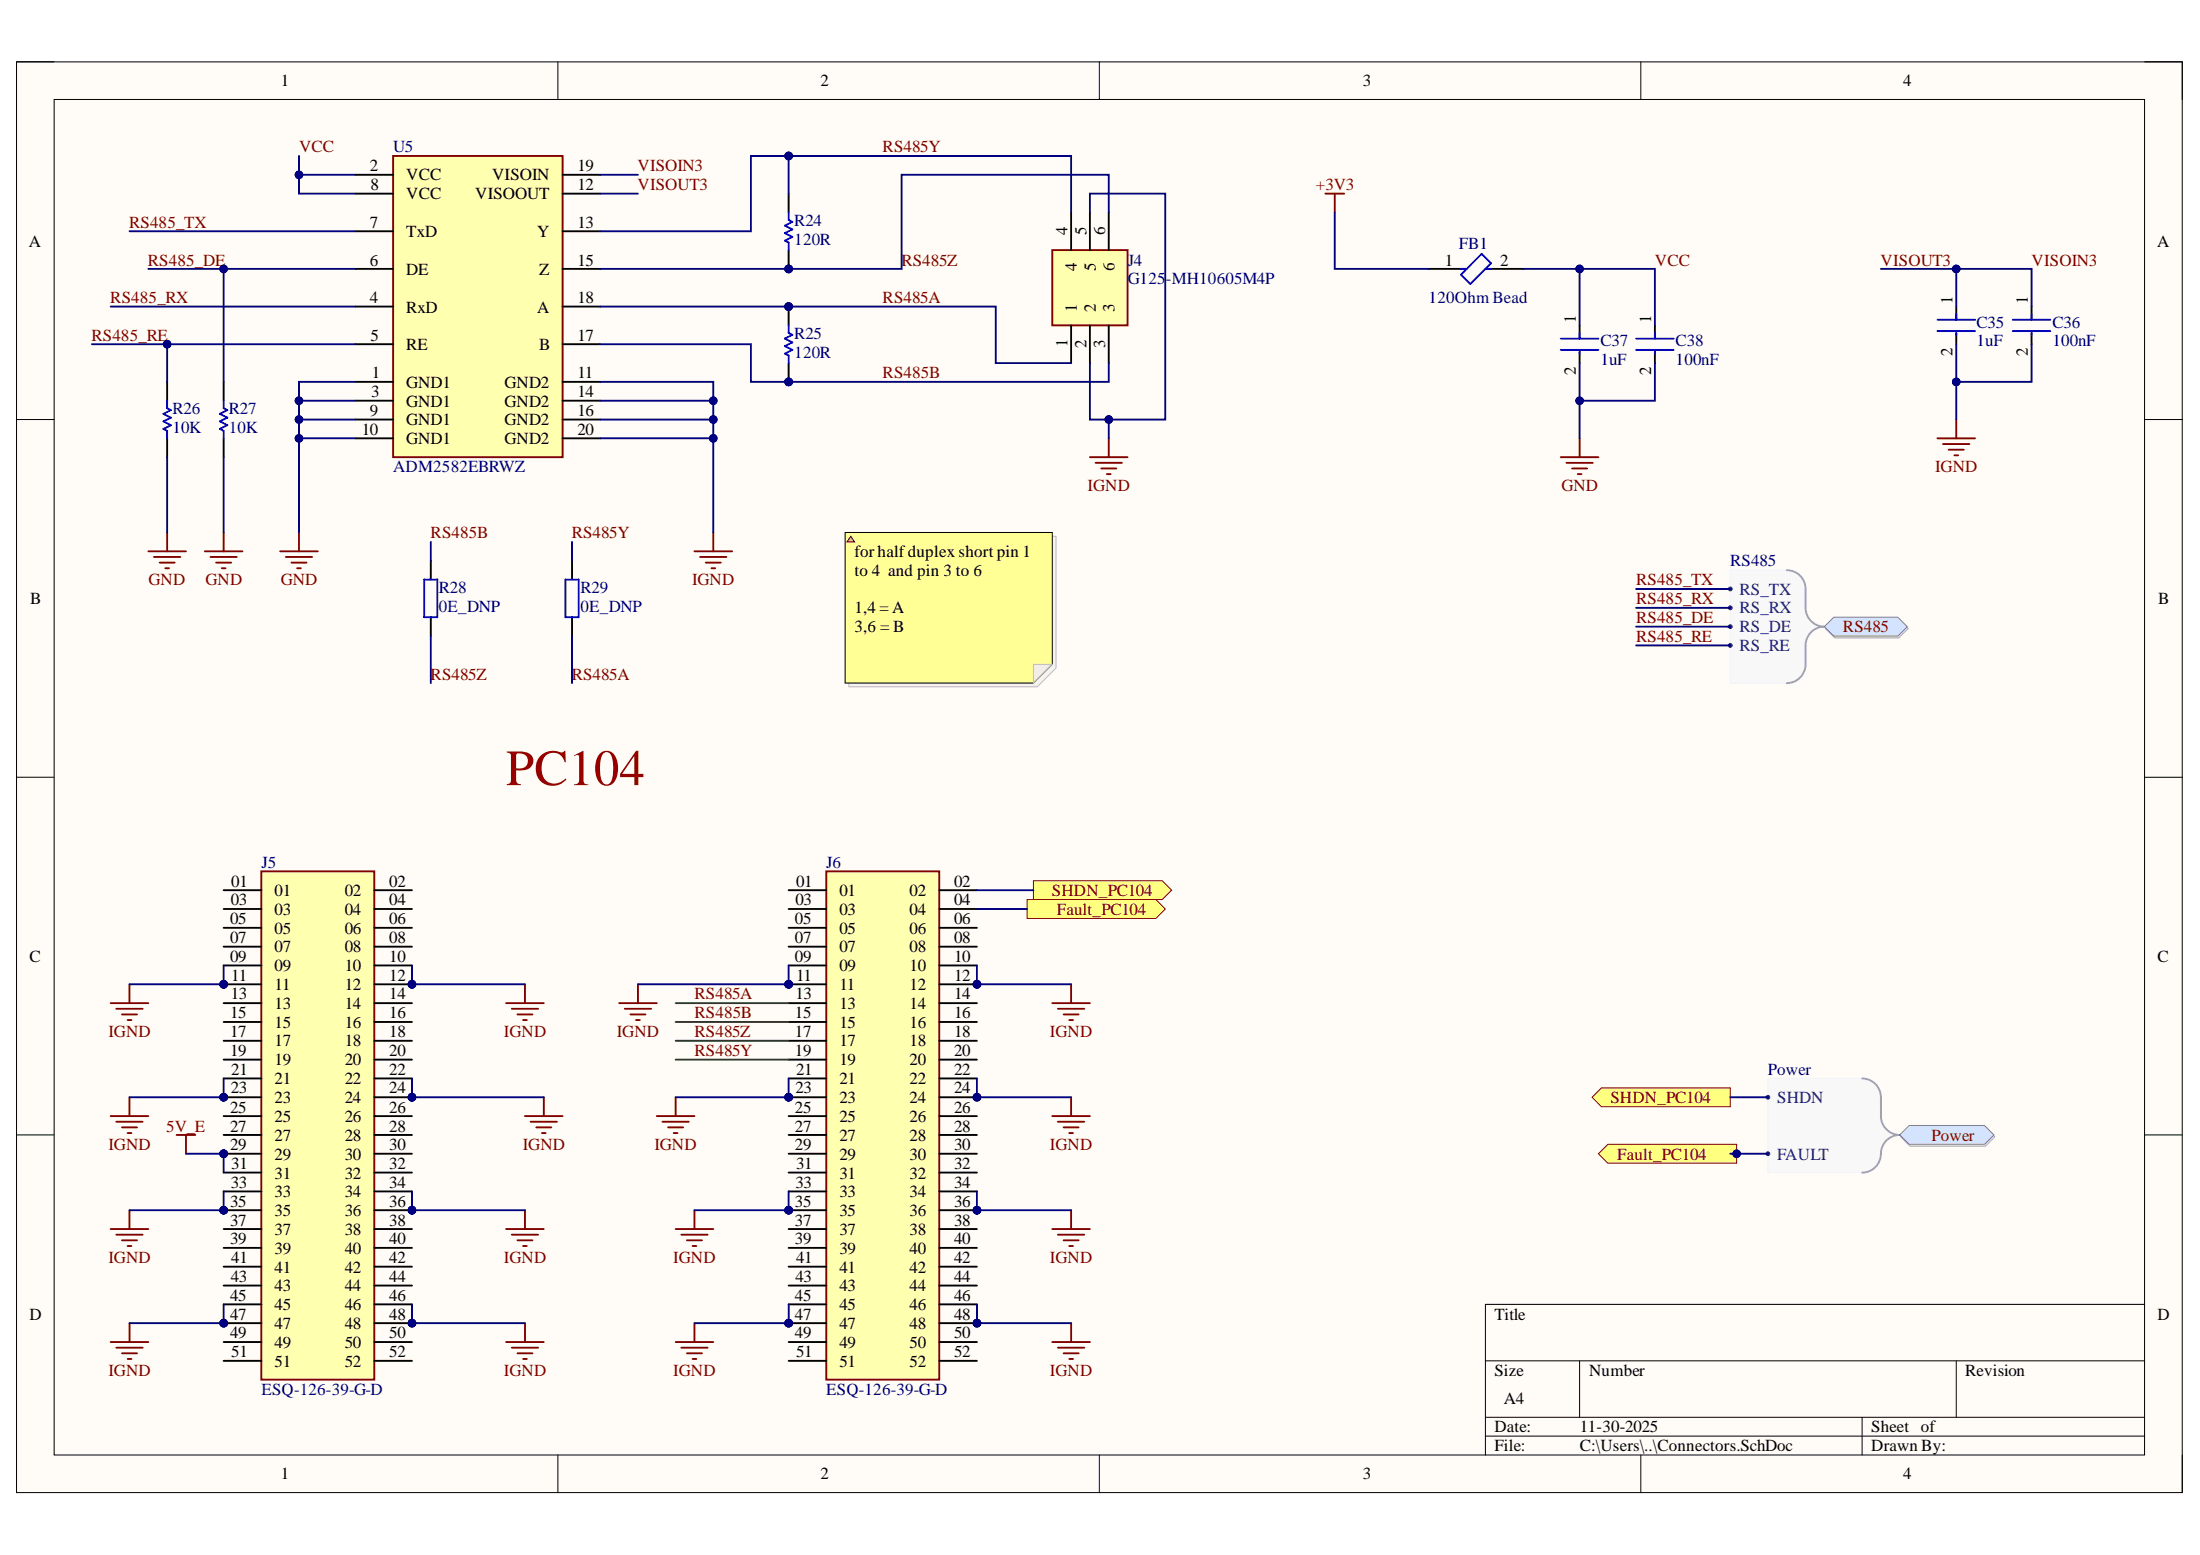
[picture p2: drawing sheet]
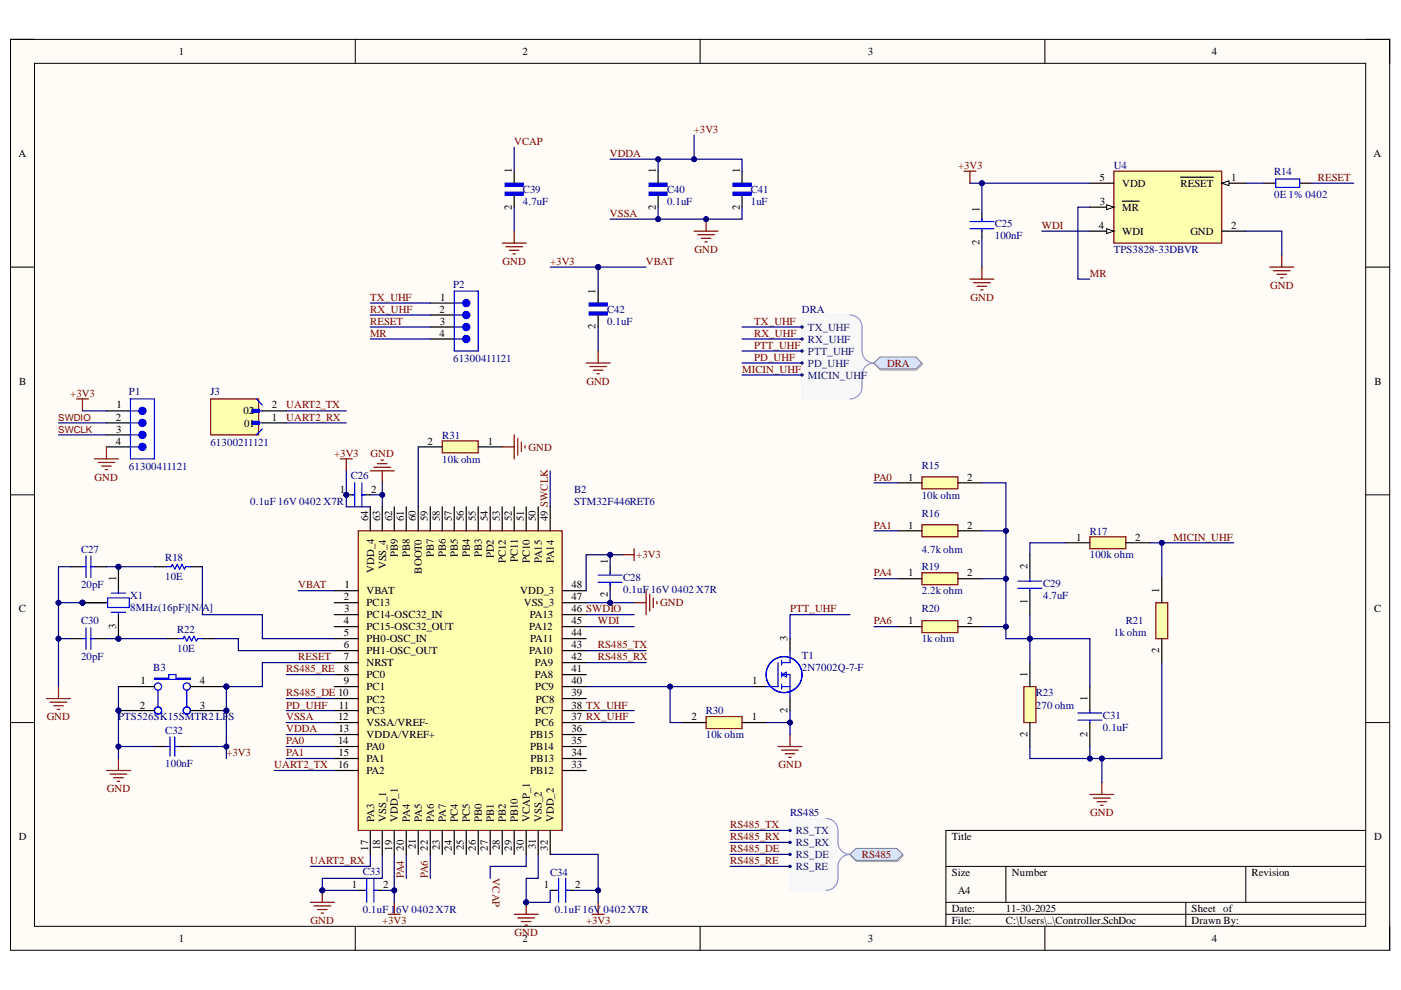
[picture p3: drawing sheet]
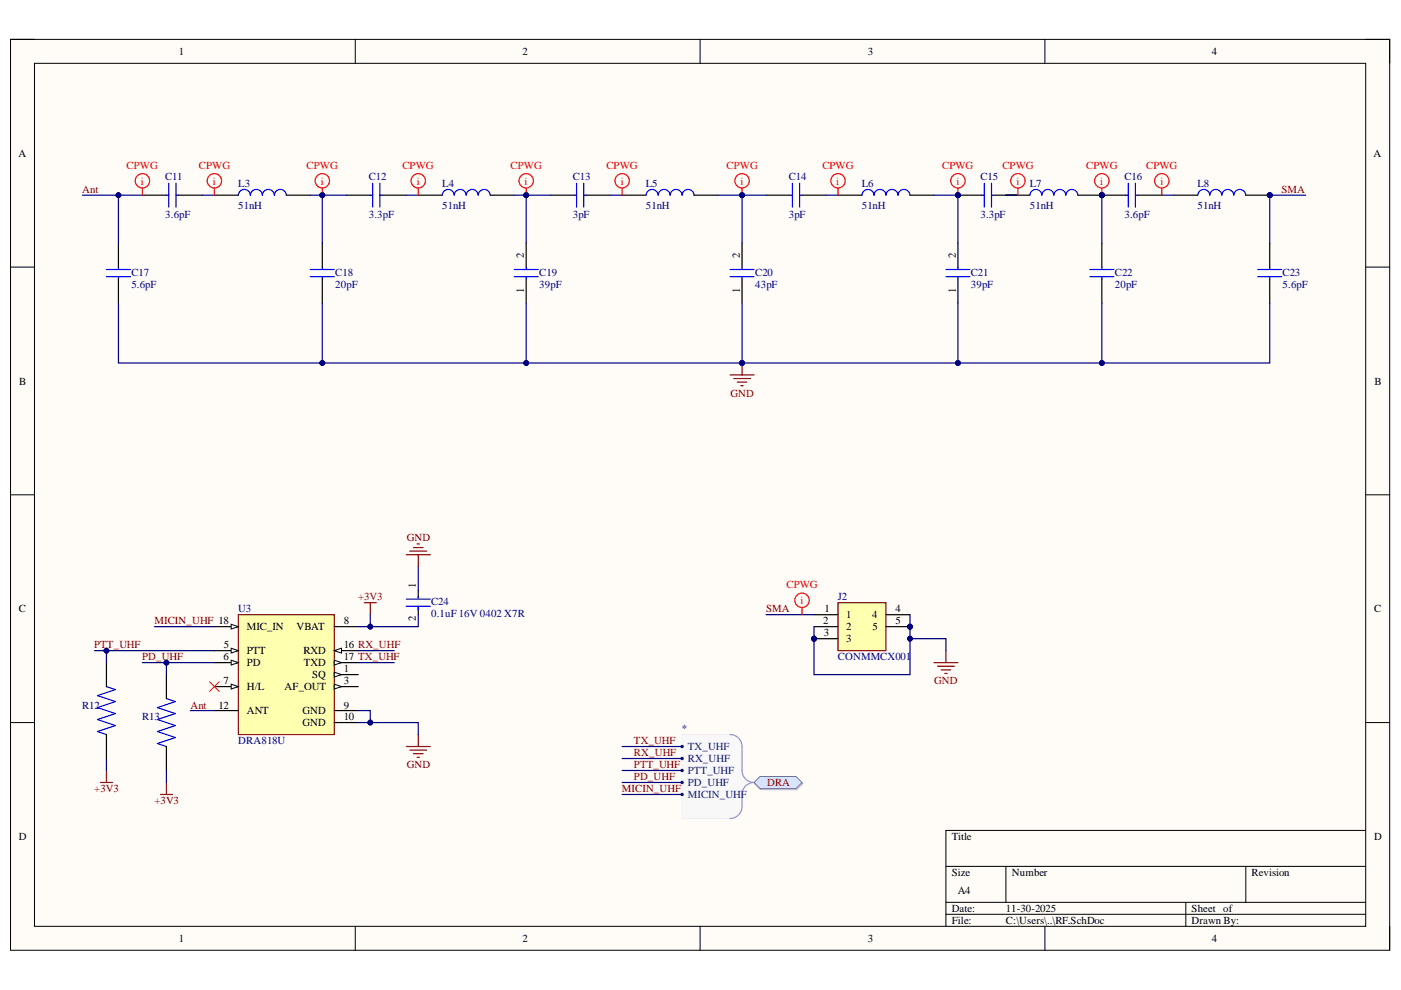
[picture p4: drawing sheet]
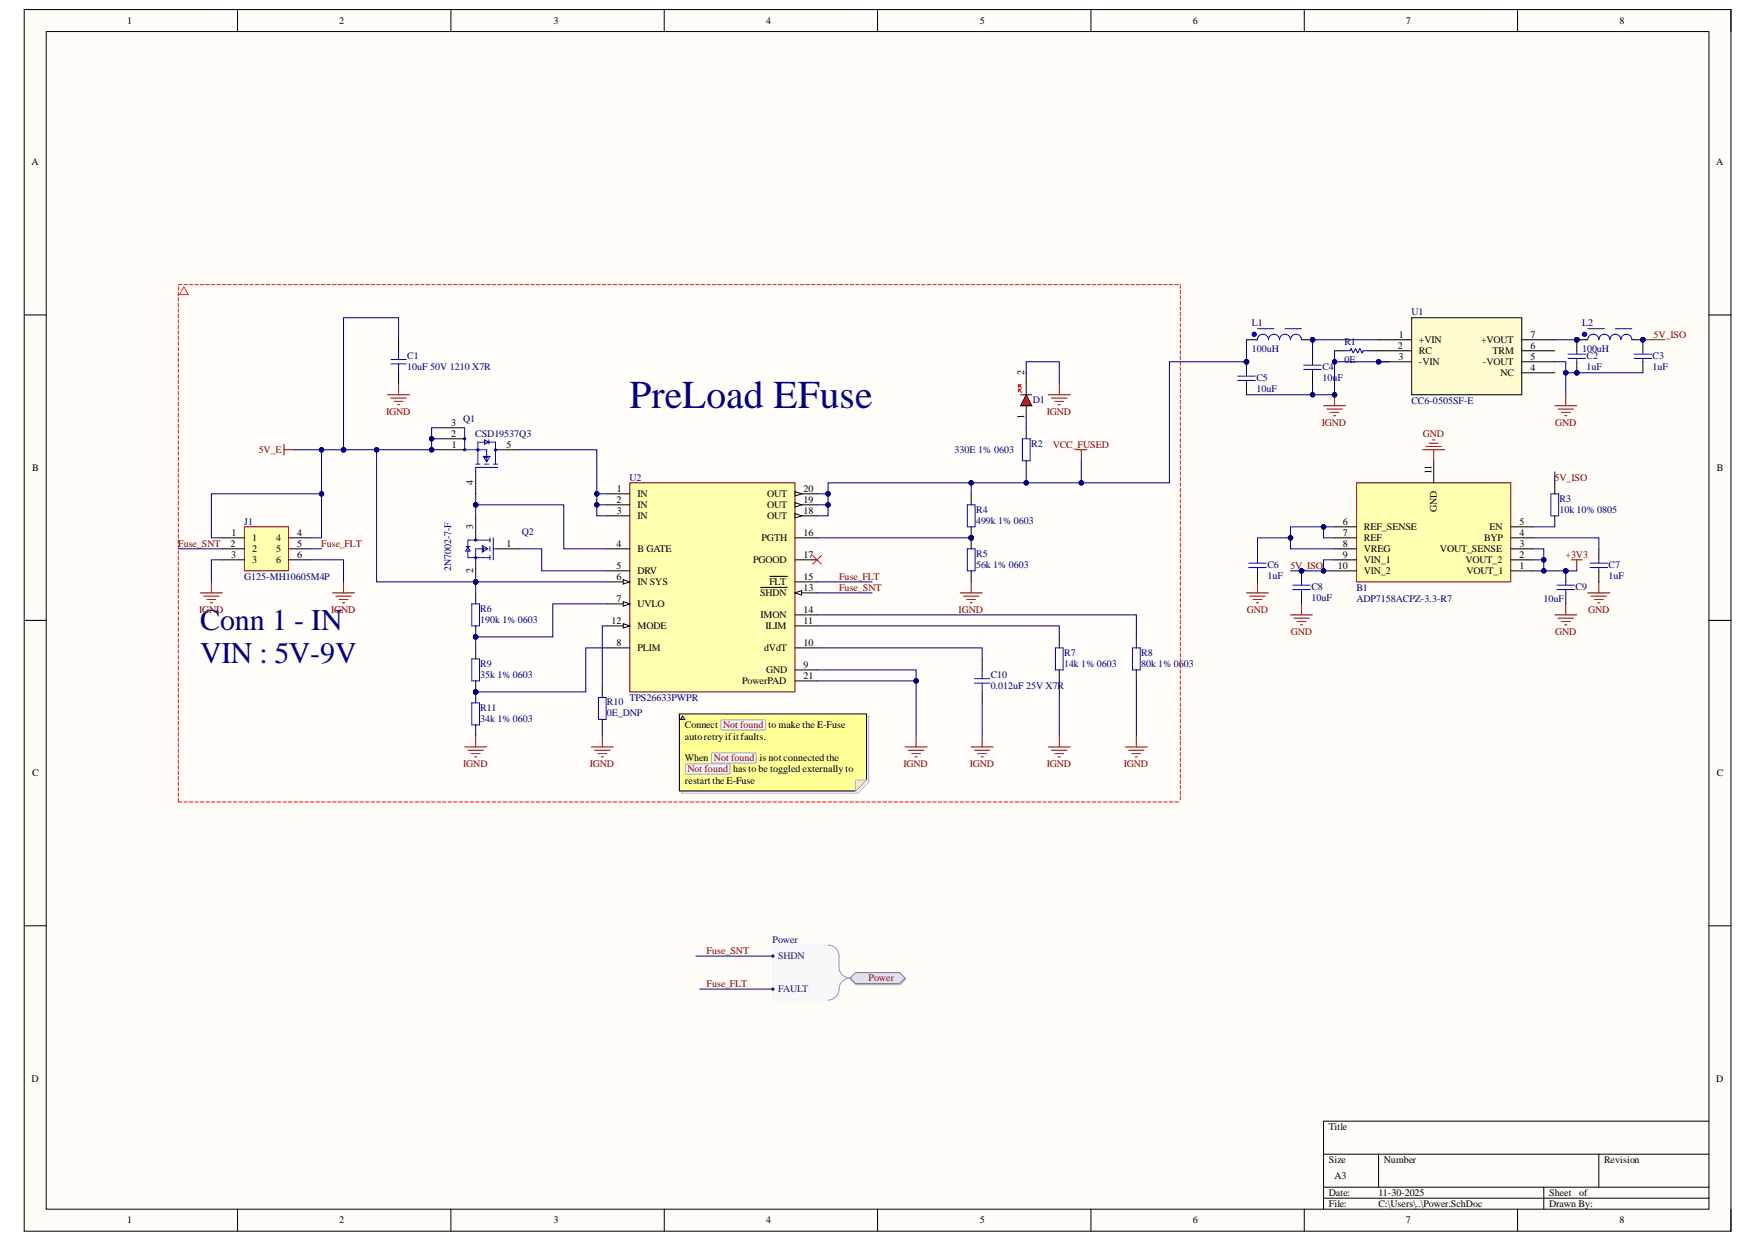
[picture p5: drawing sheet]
# Altium project OR_TM2Space.PrjPcb
PCBSolderMaskSides: Both Sides; PCBSolderMaskColor: Green; PCBSilkscreenSides: Both Sides; PCBSilkscreenColor: White; PCBMfgStandard: IPC 6012 Class 2; PCBFinishThickness: 63 mils +/- 10%; PCBFinishPlating: LEAD FREE HASL; GlobalRevisionDate: 09/11/2022; GlobalProjectRevision: REV1-0; GlobalProjectName: OR_TM2Space; GlobalProjectCustomer: OR_TM2Space; DONOTPOPULATE: DNP
5 sheets, 103 parts. Net scope: hierarchical (ports join the sheet entries above them; power ports are global).
Board file: OR_TM2Space.PcbDoc
Sheets:
  Legend.SchDoc
    U_Connectors = Connectors.SchDoc
    U_Controller = Controller.SchDoc
    U_Power = Power.SchDoc
    U_RF = RF.SchDoc

## Sheet Legend.SchDoc
size A4; SheetNumber: 1; SheetTotal: 5

### Sub-sheets
U_Connectors = Connectors.SchDoc: RS485, Power
U_Controller = Controller.SchDoc: RS485, DRA
U_Power = Power.SchDoc: Power
U_RF = RF.SchDoc: DRA

### Buses and harness runs
harness sheet U_Connectors/Power = sheet U_Power/Power
harness sheet U_Connectors/RS485 = sheet U_Controller/RS485
harness sheet U_Controller/DRA = sheet U_RF/DRA

## Sheet Connectors.SchDoc
size A4; SheetNumber: 2; SheetTotal: 5

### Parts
C35  1uF  [CAP0603S]
C36  100nF  [CAP0402S]
C37  1uF  [CAP0603S]
C38  100nF  [CAP0402S]
FB1  120Ohm Bead  [FB0402S]
J4  G125-MH10605M4P  [HARWIN_G125-MH10605M4P]
J5  ESQ-126-39-G-D  [SAMTEC_ESQ-126-39-G-D]
J6  ESQ-126-39-G-D  [SAMTEC_ESQ-126-39-G-D]
R24  120R  [RES0805S]
R25  120R  [RES0805S]
R26  10K  [RES0402S]
R27  10K  [RES0402S]
R28  0E_DNP  [RES0603S]
R29  0E_DNP  [RES0603S]
U5  ADM2582EBRWZ  [SOIC-20]

### Ports
Fault_PC104 (out), Power (harness Power), RS485 (harness RS485), SHDN_PC104 (out)

### Harnesses
RS485: RS_TX, RS_RX, RS_DE, RS_RE
Power: SHDN, FAULT

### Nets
5V_E: J5.29 J5.31
+3V3: FB1.1
GND: C37.2 C38.2 R26.1 R27.1 U5.1(GND1) U5.3(GND1) U5.9(GND1) U5.10(GND1)  [project net VSSA]
IGND: C35.2 C36.2 J4.2 J4.5 J5.09 J5.10 J5.11 J5.12 J5.21 J5.22 J5.23 J5.24 J5.33 J5.34 J5.35 J5.36 J5.45 J5.46 J5.47 J5.48 J6.09 J6.10 J6.11 J6.12 J6.21 J6.22 J6.23 J6.24 J6.33 J6.34 J6.35 J6.36 J6.45 J6.46 J6.47 J6.48 U5.11(GND2) U5.14(GND2) U5.16(GND2) U5.20(GND2)
Fuse_FLT: J6.04 ; port Fault_PC104, port Power.FAULT
Fuse_SNT: J6.02 ; port SHDN_PC104, port Power.SHDN
RS485_DE: R27.2 U5.6(DE) ; port RS485.RS_DE
RS485_RE: R26.2 U5.5(RE) ; port RS485.RS_RE
RS485_RX: U5.4(RxD) ; port RS485.RS_RX
RS485_TX: U5.7(TxD) ; port RS485.RS_TX
RS485A: J4.1 J6.13 R25.2 R29.1 U5.18(A)
RS485B: J4.3 J6.15 R25.1 R28.2 U5.17(B)
RS485Y: J4.4 J6.19 R24.2 R29.2 U5.13(Y)
RS485Z: J4.6 J6.17 R24.1 R28.1 U5.15(Z)
VCC: C37.1 C38.1 FB1.2 U5.2(VCC) U5.8(VCC)
VISOIN3: C35.1 C36.1 U5.12(VISOOUT) U5.19(VISOIN)  [also labelled VISOUT3]

Not connected (* = marked no-connect by the designer): J5 01 02 03 04 05 06 07 08 13 14 15 16 17 18 19 20 25 26 27 28 30 32 37 38 39 40 41 42 43 44 49 50 51 52; J6 01 03 05 06 07 08 14 16 18 20 25 26 27 28 29 30 31 32 37 38 39 40 41 42 43 44 49 50 51 52

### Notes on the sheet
- for half duplex short pin 1 to 4  and pin 3 to 6
  1,4 = A
  3,6 = B
- PC104

## Sheet Controller.SchDoc
size A4; SheetNumber: 3; SheetTotal: 5

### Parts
B2  STM32F446RET6  [LQFP64]
B3  PTS526SK15SMTR2 LFS  [PTS526SK15SMTR2 LFS]
C25  100nF  [CAP0402S]
C26  0.1uF 16V 0402 X7R  [CAP0402S]
C27  20pF  [C0201]
C28  0.1uF 16V 0402 X7R  [CAP0402S]
C29  4.7uF  [CAP0603S]
C30  20pF  [C0201]
C31  0.1uF  [CAP0603S]
C32  100nF  [CAP0603S]
C33  0.1uF 16V 0402 X7R  [CAP0402S]
C34  0.1uF 16V 0402 X7R  [CAP0402S]
C39  4.7uF  [CAP0603S]
C40  0.1uF  [CAP0603S]
C41  1uF  [CAP0603S]
C42  0.1uF  [CAP0603S]
J3  61300211121  [HDR_P2.54_2X1_VERTICAL_TH]
P1  61300411121  [HDR_P2.0_4X1_VERTICAL_TH]
P2  61300411121  [HDR_P2.0_4X1_VERTICAL_TH]
R14  0E 1% 0402  [RES0402S]
R15  10k ohm  [RES0603S]
R16  4.7k ohm  [RES0603S]
R17  100k ohm  [RES0603S]
R18  10E  [RES0603S]
R19  2.2k ohm  [RES0603S]
R20  1k ohm  [RES0603S]
R21  1k ohm  [RES0603S]
R22  10E  [RES0603S]
R23  270 ohm  [RES0603S]
R30  10k ohm  [RES0603S]
R31  10k ohm  [RES0603S]
T1  2N7002Q-7-F  [SOT23_3]
U4  TPS3828-33DBVR  [SOT23-5]
X1  8MHz(16pF)[N/A]  [WE-XTAL_CFPX-104]

### Ports
DRA (harness DRA), RS485 (harness RS485)

### Harnesses
RS485: RS_TX, RS_RX, RS_DE, RS_RE
DRA: TX_UHF, RX_UHF, PTT_UHF, PD_UHF, MICIN_UHF

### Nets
+3V3: B2.1(VBAT) B2.7(NRST) B2.13(VDDA/VREF+) B2.19(VDD_1) B2.32(VDD_2) B2.48(VDD_3) B2.64(VDD_4) B3.3(B1) B3.4(A1) C25.1 C26.1 C28.1 C32.1 C33.2 C34.2 C40.1 C41.1 C42.1 P1.1 P2.3 R14.2 U4.5(VDD)  [also labelled RESET, VBAT, VDDA]
VSSA: B2.12(VSSA/VREF-) B2.18(VSS_1) B2.31(VSS_2) B2.47(VSS_3) B2.63(VSS_4) B3.1(A0) B3.2(B0) C25.2 C26.2 C27.2 C28.2 C30.2 C31.2 C32.2 C33.1 C34.1 C39.2 C40.2 C41.2 C42.2 P1.4 R21.2 R23.2 R30.1 R31.1 T1.2(S) U4.2(GND) X1.2 X1.4  [also labelled GND]
MICIN_UHF: R17.2 R21.1 ; port DRA.MICIN_UHF
MR: P2.4 U4.3(~{MR})
PA0: B2.14(PA0) R15.1
PA1: B2.15(PA1) R16.1
PA4: B2.20(PA4) R19.1
PA6: B2.22(PA6) R20.1
PD_UHF: B2.11(PC3) ; port DRA.PD_UHF
PTT_UHF: T1.3(D) ; port DRA.PTT_UHF
RS485_DE: B2.10(PC2) ; port RS485.RS_DE
RS485_RE: B2.8(PC0) ; port RS485.RS_RE
RS485_RX: B2.42(PA9) ; port RS485.RS_RX
RS485_TX: B2.43(PA10) ; port RS485.RS_TX
RX_UHF: B2.37(PC6) P2.2 ; port DRA.RX_UHF
SWCLK: B2.49(PA14) P1.3
SWDIO: B2.46(PA13) P1.2
TX_UHF: B2.38(PC7) P2.1 ; port DRA.TX_UHF
UART2_RX: B2.17(PA3) J3.1(01)
UART2_TX: B2.16(PA2) J3.2(02)
VCAP: B2.30(VCAP_1) C39.1
WDI: B2.45(PA12) U4.4(WDI)
NetB2_5: B2.5(PH0-OSC_IN) R18.1
NetB2_6: B2.6(PH1-OSC_OUT) R22.1
NetB2_40: B2.40(PC9) R30.2 T1.1(G)
NetB2_60: B2.60(BOOT0) R31.2
NetC27_1: C27.1 R18.2 X1.1
NetC29_1: C29.1 C31.1 R15.2 R16.2 R19.2 R20.2 R23.1
NetC29_2: C29.2 R17.1
NetC30_1: C30.1 R22.2 X1.3
NetR14_1: R14.1 U4.1(~{RESET})

Not connected (* = marked no-connect by the designer): B2 2(PC13) 3(PC14-OSC32_IN) 4(PC15-OSC32_OUT) 9(PC1) 21(PA5) 23(PA7) 24(PC4) 25(PC5) 26(PB0) 27(PB1) 28(PB2) 29(PB10) 33(PB12) 34(PB13) 35(PB14) 36(PB15) 39(PC8) 41(PA8) 44(PA11) 50(PA15) 51(PC10) 52(PC11) 53(PC12) 54(PD2) 55(PB3) 56(PB4) 57(PB5) 58(PB6) 59(PB7) 61(PB8) 62(PB9)

## Sheet Power.SchDoc
size A3; SheetNumber: 5; SheetTotal: 5

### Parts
B1  ADP7158ACPZ-3.3-R7  [LFCSP -10]
C1  10uF 50V 1210 X7R  [CAP1210S]
C2  1uF  [CAP0603S]
C3  1uF  [CAP0603S]
C4  10uF  [CAP0603S]
C5  10uF  [CAP0603S]
C6  1uF  [CAP0603S]
C7  1uF  [CAP0603S]
C8  10uF  [CAP0603S]
C9  10uF  [CAP0603S]
C10  0.012uF 25V X7R  [CAP0805S]
D1  RED  [LED 0603_RED]  (value not drawn)
J1  G125-MH10605M4P  [HARWIN_G125-MH10605M4P]
L1  100uH  [IND_SEMI_SHIELD_6.0X6.0_H4.5_SMD]
L2  100uH  [IND_SEMI_SHIELD_6.0X6.0_H4.5_SMD]
Q1  CSD19537Q3  [TRANS_CSD19537Q3]
Q2  2N7002-7-F  [SOT23_3]
R1  0E  [RES0402S]
R2  330E 1% 0603  [RES0603S]
R3  10k 10% 0805  [RES0805S]
R4  499k 1% 0603  [RES0603S]
R5  56k 1% 0603  [RES0603S]
R6  190k 1% 0603  [RES0603S]
R7  14k 1% 0603  [RES0603S]
R8  80k 1% 0603  [RES0402S]
R9  35k 1% 0603  [RES0603S]
R10  0E_DNP  [RES0603S]
R11  34k 1% 0603  [RES0603S]
U1  CC6-0505SF-E  [CONV_CC6-0505SF-E]
U2  TPS26633PWPR  [SOP65P640X110-21N]

### Ports
Power (harness Power)

### Harnesses
Power: SHDN, FAULT

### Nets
5V_E: C1.2 J1.1 J1.4 Q1.1(S) Q1.2(S) Q1.3(S) Q2.2(S) R6.2 U2.6(IN_SYS)
+3V3: B1.1(VOUT_1) B1.2(VOUT_2) B1.3(VOUT_SENSE) C9.1
GND: B1.11(GND) C2.2 C3.2 C6.2 C7.2 C8.2 C9.2 U1.5(-VOUT)  [project net VSSA]
IGND: C1.1 C4.2 C5.2 C10.1 D1.2(K) J1.3 J1.6 R1.1 R5.1 R7.1 R8.1 R10.1 R11.1 U1.3(-VIN) U2.9(GND) U2.21(PowerPAD)
VCC_FUSED: C5.1 L1.1 R2.1 R4.2 U2.18(OUT) U2.19(OUT) U2.20(OUT)
5V_ISO: B1.9(VIN_1) B1.10(VIN_2) C3.1 C8.1 L2.2 R3.1
Fuse_FLT: J1.5 U2.15(~{FLT}) ; port Power.FAULT
Fuse_SNT: J1.2 U2.13(~{SHDN}) ; port Power.SHDN
NetB1_4: B1.4(BYP) C7.1
NetB1_5: B1.5(EN) R3.2
NetB1_6: B1.6(REF_SENSE) B1.7(REF) B1.8(VREG) C6.1
NetC2_1: C2.1 L2.1 U1.7(+VOUT)
NetC4_1: C4.1 L1.2 U1.1(+VIN)
NetC10_2: C10.2 U2.10(dVdT)
NetD1_1: D1.1(A) R2.2
NetQ1_4: Q1.4(G) Q2.3(D) U2.4(B_GATE)
NetQ1_5: Q1.5(D) U2.1(IN) U2.2(IN) U2.3(IN)
NetQ2_1: Q2.1(G) U2.5(DRV)
NetR1_2: R1.2 U1.2(RC)
NetR4_1: R4.1 R5.2 U2.16(PGTH)
NetR6_1: R6.1 R9.2 U2.7(UVLO)
NetR7_2: R7.2 U2.11(ILIM)
NetR8_2: R8.2 U2.14(IMON)
NetR9_1: R9.1 R11.2 U2.8(PLIM)
NetR10_2: R10.2 U2.12(MODE)

Not connected (* = marked no-connect by the designer): U1 4(NC) 6(TRM); U2 17(PGOOD)*

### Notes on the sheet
- PreLoad EFuse
- Conn 1 - IN
- VIN : 5V-9V
- (near U2) Connect @{"Id":"VSJKQVOT\SBUQAFZS","ObjectType":2} to make the E-Fuse auto retry if it faults.
  When @{"Id":"VSJKQVOT\SBUQAFZS","ObjectType":2} is not connected the @{"Id":"VSJKQVOT\QRUFGIOD","ObjectType":1} has to be toggled externally to restart the E-Fuse

## Sheet RF.SchDoc
size A4; SheetNumber: 4; SheetTotal: 5

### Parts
C11  3.6pF  [CAP0603S]
C12  3.3pF  [CAP0603S]
C13  3pF  [CAP0402S]
C14  3pF  [CAP0402S]
C15  3.3pF  [CAP0603S]
C16  3.6pF  [CAP0603S]
C17  5.6pF  [CAP0603S]
C18  20pF  [CAP0603S]
C19  39pF  [CAP0603S]
C20  43pF  [CAP0603S]
C21  39pF  [CAP0603S]
C22  20pF  [CAP0603S]
C23  5.6pF  [CAP0603S]
C24  0.1uF 16V 0402 X7R  [CAP0402S]
J2  CONMMCX001  [SAMTEC_MMCX-J-P-H-ST-SM1]
L3  51nH  [IND0603S]
L4  51nH  [IND0603S]
L5  51nH  [IND0603S]
L6  51nH  [IND0603S]
L7  51nH  [IND0603S]
L8  51nH  [IND0603S]
R12  CRCW060310K0FKEAC  [RES0603S]  (value not drawn)
R13  CRCW060310K0FKEAC  [RES0603S]  (value not drawn)
U3  DRA818U  [DRA818U]

### Ports
DRA (harness *)

### Harnesses
*: TX_UHF, RX_UHF, PTT_UHF, PD_UHF, MICIN_UHF

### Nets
+3V3: C24.2 R12.1 R13.1 U3.8(VBAT)
GND: C17.1 C18.1 C19.1 C20.1 C21.1 C22.1 C23.1 C24.1 J2.2 J2.3 J2.4 J2.5 U3.9(GND) U3.10(GND)  [project net VSSA]
Ant: C11.1 C17.2 U3.12(ANT)
MICIN_UHF: U3.18(MIC_IN) ; port DRA.MICIN_UHF
PD_UHF: R13.2 U3.6(PD) ; port DRA.PD_UHF
PTT_UHF: R12.2 U3.5(PTT) ; port DRA.PTT_UHF
RX_UHF: U3.16(RXD) ; port DRA.RX_UHF
SMA: C23.2 J2.1 L8.2
TX_UHF: U3.17(TXD) ; port DRA.TX_UHF
NetC11_2: C11.2 L3.1
NetC12_1: C12.1 C18.2 L3.2
NetC12_2: C12.2 L4.1
NetC13_1: C13.1 C19.2 L4.2
NetC13_2: C13.2 L5.1
NetC14_1: C14.1 C20.2 L5.2
NetC14_2: C14.2 L6.1
NetC15_1: C15.1 C21.2 L6.2
NetC15_2: C15.2 L7.1
NetC16_1: C16.1 C22.2 L7.2
NetC16_2: C16.2 L8.1

Not connected (* = marked no-connect by the designer): U3 1(SQ) 3(AF_OUT) 7(H/L)*

### Layout directives
net class CPWG: Ant, NetC11_2, NetC12_1, NetC12_2, NetC13_1, NetC13_2, NetC14_1, NetC14_2, NetC15_1, NetC15_2, NetC16_1, NetC16_2, SMA

## Nets that join several sheets
5V_E: Connectors (J5.29 J5.31), Power (9 pins)
+3V3: Connectors (FB1.1), Controller (22 pins), Power (B1.1 B1.2 B1.3 C9.1), RF (C24.2 R12.1 R13.1 U3.8)
IGND: Connectors (40 pins), Power (16 pins)
VSSA: Connectors (8 pins), Controller (29 pins), Power (8 pins), RF (14 pins)
Fuse_FLT: Connectors (J6.04), Power (J1.5 U2.15)
Fuse_SNT: Connectors (J6.02), Power (J1.2 U2.13)
MICIN_UHF: Controller (R17.2 R21.1), RF (U3.18)
PD_UHF: Controller (B2.11), RF (R13.2 U3.6)
PTT_UHF: Controller (T1.3), RF (R12.2 U3.5)
RS485_DE: Connectors (R27.2 U5.6), Controller (B2.10)
RS485_RE: Connectors (R26.2 U5.5), Controller (B2.8)
RS485_RX: Connectors (U5.4), Controller (B2.42)
RS485_TX: Connectors (U5.7), Controller (B2.43)
RX_UHF: Controller (B2.37 P2.2), RF (U3.16)
TX_UHF: Controller (B2.38 P2.1), RF (U3.17)
